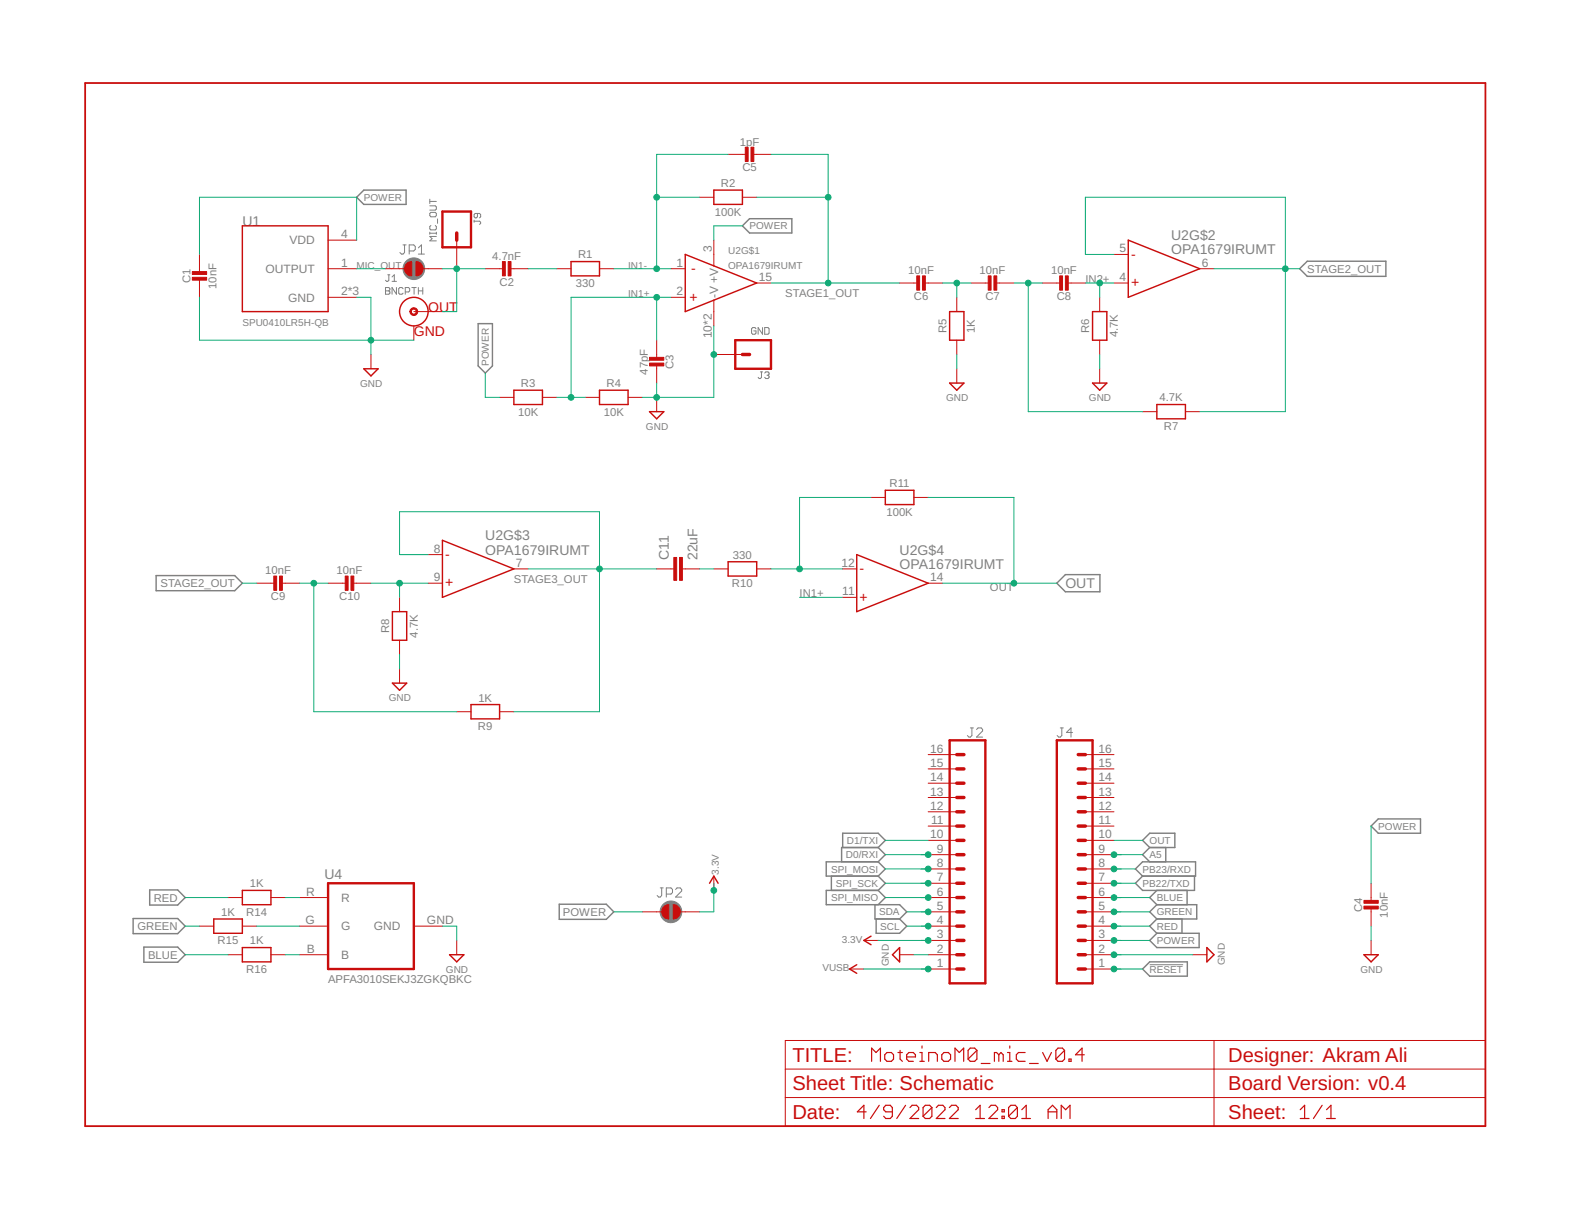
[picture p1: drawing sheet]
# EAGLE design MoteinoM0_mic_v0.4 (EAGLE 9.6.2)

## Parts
C1  10nF  MICROBUILDER_CAP_CERAMIC_0402MP  [MICROBUILDER__0402MP]
C2  4.7nF  MICROBUILDER_CAP_CERAMIC_0402MP  [MICROBUILDER__0402MP]
C3  47pF  MICROBUILDER_CAP_CERAMIC_0402MP  [MICROBUILDER__0402MP]
C4  10nF  MICROBUILDER_CAP_CERAMIC_0402MP  [MICROBUILDER__0402MP]
C5  1pF  MICROBUILDER_CAP_CERAMIC_0402MP  [MICROBUILDER__0402MP]
C6  10nF  MICROBUILDER_CAP_CERAMIC_0402MP  [MICROBUILDER__0402MP]
C7  10nF  MICROBUILDER_CAP_CERAMIC_0402MP  [MICROBUILDER__0402MP]
C8  10nF  MICROBUILDER_CAP_CERAMIC_0402MP  [MICROBUILDER__0402MP]
C9  10nF  MICROBUILDER_CAP_CERAMIC_0402MP  [MICROBUILDER__0402MP]
C10  10nF  MICROBUILDER_CAP_CERAMIC_0402MP  [MICROBUILDER__0402MP]
C11  22uF  CAP0805  [0805]
J1  BNCPTH  [BNC]
J2  CONN_161X16_NO_SILK  [1X16_NO_SILK]
J3  GND  CONN_01  [1X01]
J4  CONN_161X16_NO_SILK  [1X16_NO_SILK]
J9  MIC_OUT  CONN_01  [1X01]
JP1  JUMPER-SMT_2_NC_PASTE_SILK  [SMT-JUMPER_2_NC_PASTE_SILK]
JP2  JUMPER-SMT_2_NC_PASTE_SILK  [SMT-JUMPER_2_NC_PASTE_SILK]
R1  330  MICROBUILDER_RESISTOR_0402MP  [MICROBUILDER__0402MP]
R2  100K  MICROBUILDER_RESISTOR_0402MP  [MICROBUILDER__0402MP]
R3  10K  MICROBUILDER_RESISTOR_0402MP  [MICROBUILDER__0402MP]
R4  10K  MICROBUILDER_RESISTOR_0402MP  [MICROBUILDER__0402MP]
R5  1K  MICROBUILDER_RESISTOR_0402MP  [MICROBUILDER__0402MP]
R6  4.7K  MICROBUILDER_RESISTOR_0402MP  [MICROBUILDER__0402MP]
R7  4.7K  MICROBUILDER_RESISTOR_0402MP  [MICROBUILDER__0402MP]
R8  4.7K  MICROBUILDER_RESISTOR_0402MP  [MICROBUILDER__0402MP]
R9  1K  MICROBUILDER_RESISTOR_0402MP  [MICROBUILDER__0402MP]
R10  330  MICROBUILDER_RESISTOR_0402MP  [MICROBUILDER__0402MP]
R11  100K  MICROBUILDER_RESISTOR_0402MP  [MICROBUILDER__0402MP]
R14  1K  MICROBUILDER_RESISTOR_0402MP  [MICROBUILDER__0402MP]
R15  1K  MICROBUILDER_RESISTOR_0402MP  [MICROBUILDER__0402MP]
R16  1K  MICROBUILDER_RESISTOR_0402MP  [MICROBUILDER__0402MP]
U1  SPU0410LR5H-QB  [XDCR_SPU0410LR5H-QB]
U2  OPA1679IRUMT  [QFN65P400X400X80-17N]
U4  APFA3010SEKJ3ZGKQBKC  [SMD-RA-4]

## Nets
3.3V: J2.3 JP2.2
!RESET: J4.1
A5: J4.9
BLUE: J4.6 R16.2
D0/RXI: J2.9
D1/TXI: J2.10
GND: C1.2 C3.1 C4.2 J1.GND J2.2 J3.1 J4.2 R4.2 R5.1 R6.1 R8.1 U1.2(GND) U1.3(GND) U1.5(GND) U2.10(-V) U2.17(-V) U4.GND
GREEN: J4.5 R15.2
IN1+: C3.2 R3.2 R4.1 U2.2(+IN) U2.11(+IN)
IN1-: C5.1 R1.2 R2.1 U2.1(-IN)
IN2+: C8.2 R6.2 U2.4(+IN)
MIC_OUT: C2.1 J1.S(OUT) J9.1 JP1.2
N$1: C9.2 C10.1 R9.2
N$2: C6.2 C7.1 R5.2
N$3: C7.2 C8.1 R7.2
N$4: C2.2 R1.1
N$6: R14.1 U4.R
N$7: C10.2 R8.2 U2.9(+IN)
N$8: C11.2 R10.2
N$10: R15.1 U4.G
N$11: R10.1 R11.1 U2.12(-IN)
N$15: R16.1 U4.B
N$19: JP1.1 U1.1(OUTPUT)
OUT: J4.10 R11.2 U2.14(OUT)
PB22/TXD: J4.7
PB23/RXD: J4.8
POWER: C1.1 C4.1 J4.3 JP2.1 R3.1 U1.4(VDD) U2.3(+V)
RED: J4.4 R14.2
SCL: J2.4
SDA: J2.5
SPI_MISO: J2.6
SPI_MOSI: J2.8
SPI_SCK: J2.7
STAGE1_OUT: C5.2 C6.1 R2.2 U2.15(OUT)
STAGE2_OUT: C9.1 R7.1 U2.5(-IN) U2.6(OUT)
STAGE3_OUT: C11.1 R9.1 U2.7(OUT) U2.8(-IN)
VUSB: J2.1
Unconnected: J2.11 J2.12 J2.13 J2.14 J2.15 J2.16 J4.11 J4.12 J4.13 J4.14 J4.15 J4.16

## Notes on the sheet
- Akram Ali
- v0.4

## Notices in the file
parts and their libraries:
SparkFun-Aesthetics: Licensing: Creative Commons ShareAlike 4.0 International - https://creativecommons.org/licenses/by-sa/4.0
